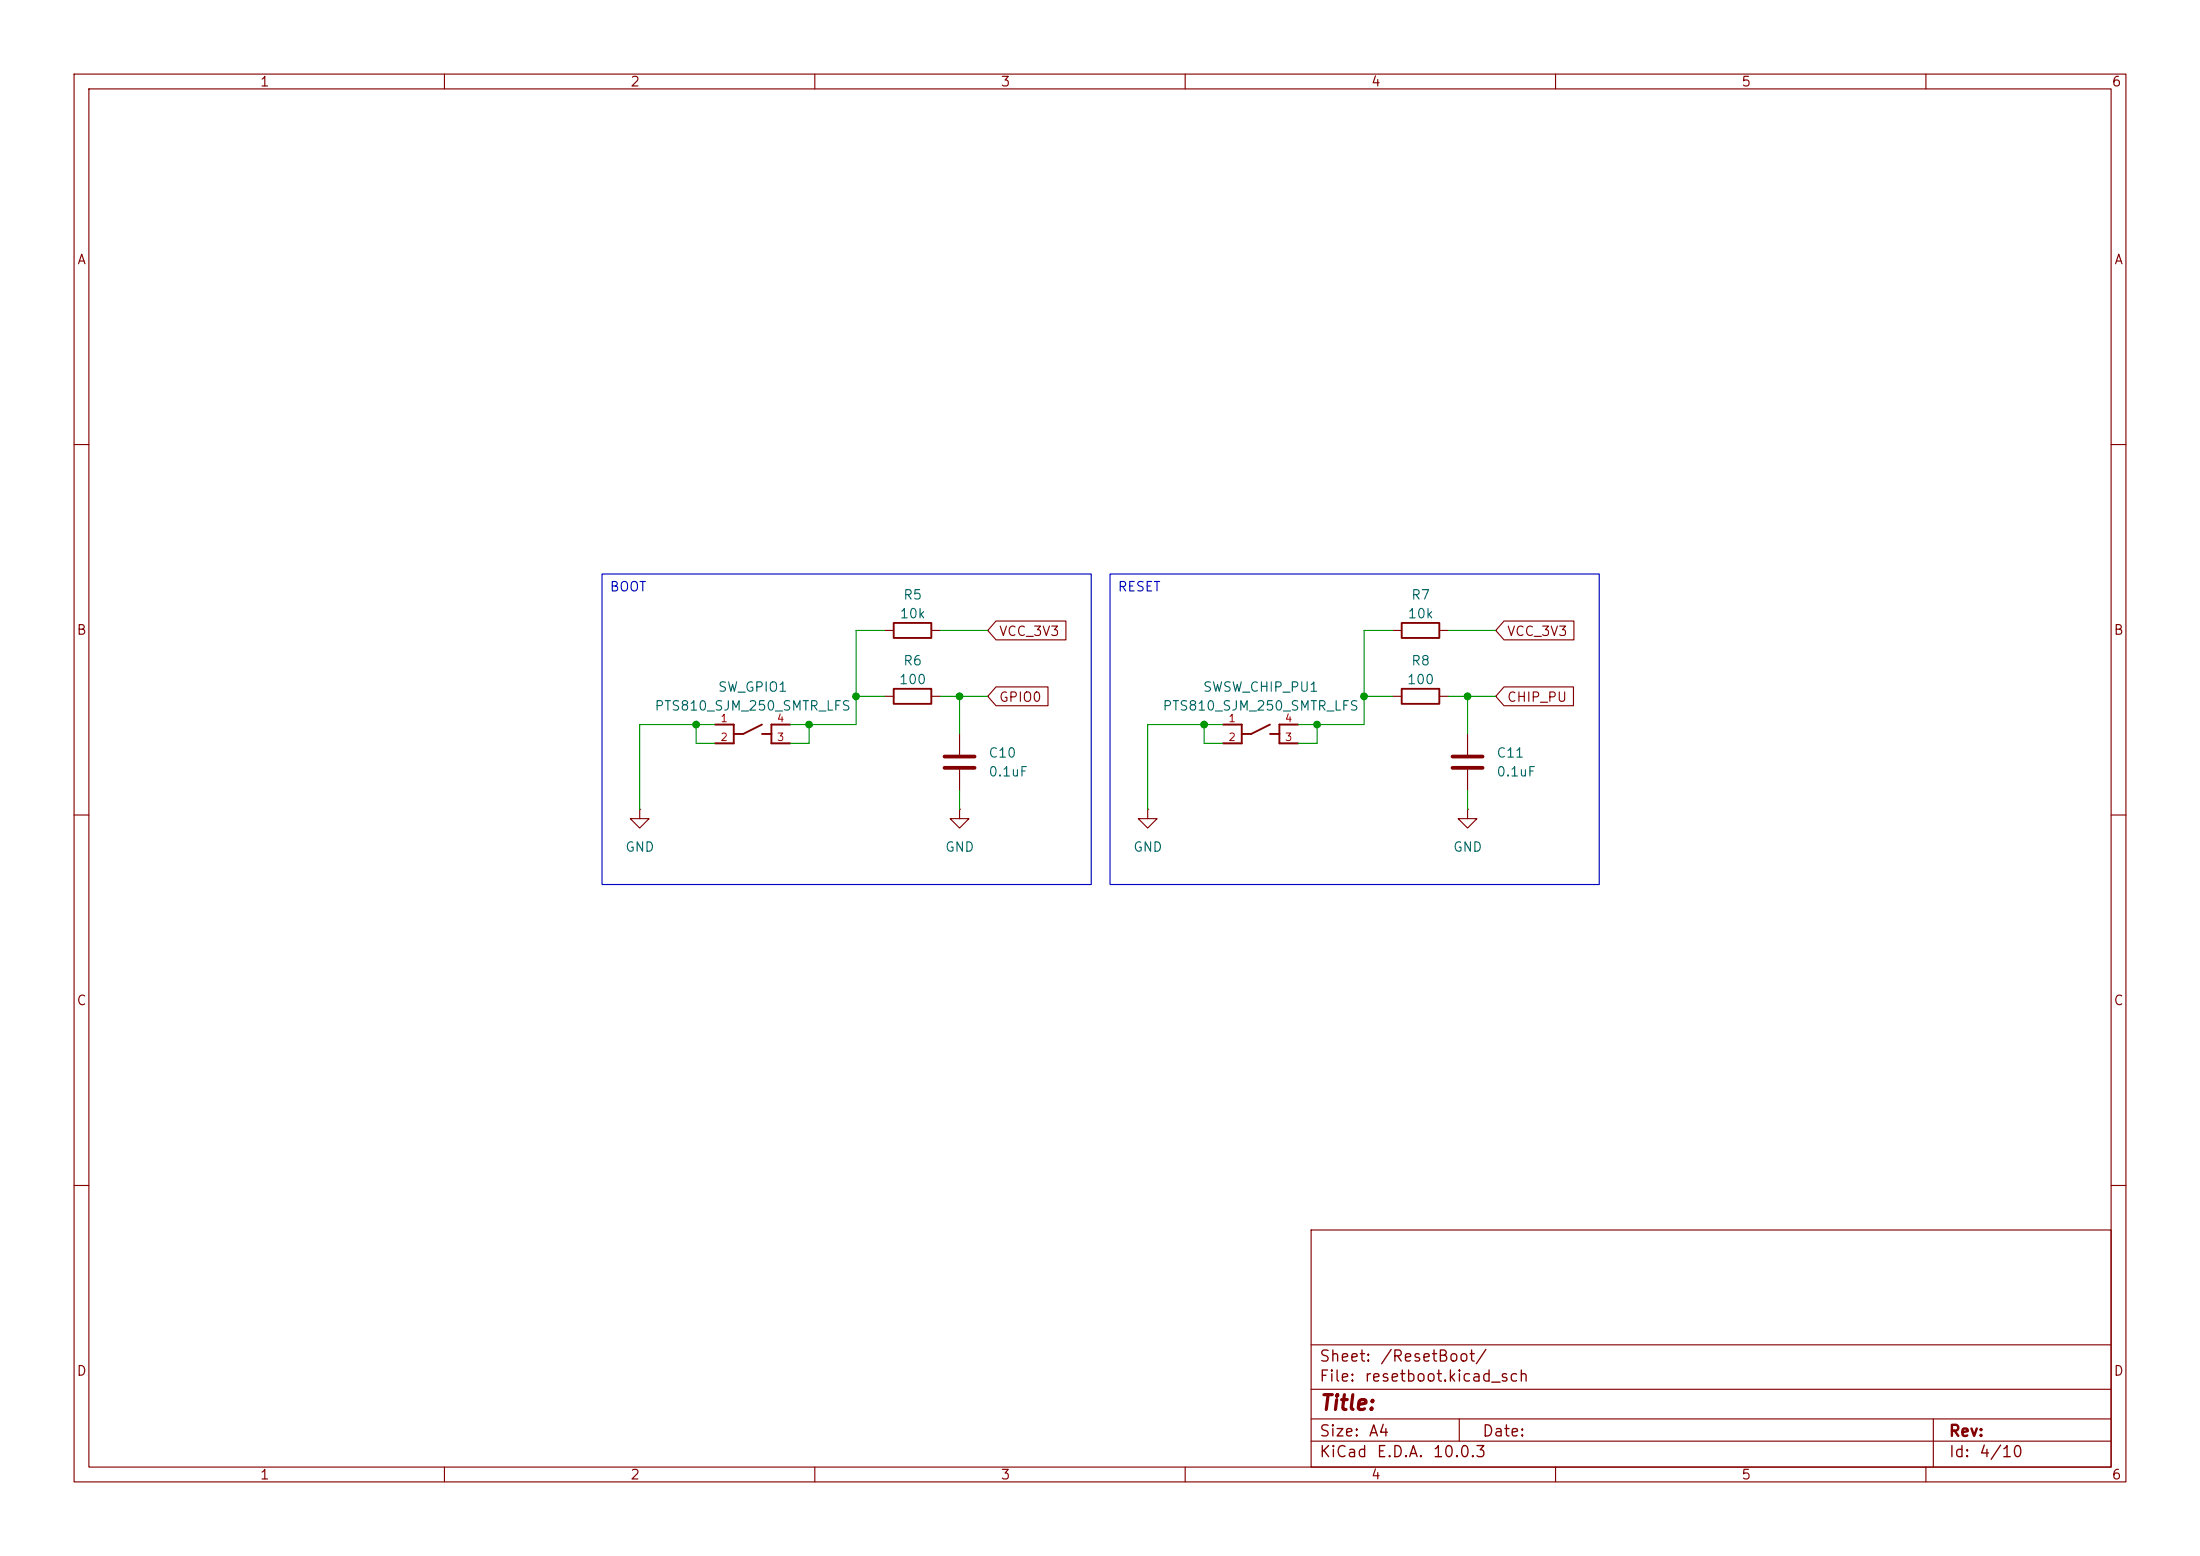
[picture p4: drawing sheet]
(kicad_sch
 (version 20260306)
 (generator "eeschema")
 (generator_version "10.0")
 (paper "A4")
 (lib_symbols
  (symbol "Device:C"
   (pin_numbers (hide yes))
   (pin_names
    (offset 0.254)) (exclude_from_sim no) (in_bom yes) (on_board yes)
   (in_pos_files yes)
   (duplicate_pin_numbers_are_jumpers no)
   (property "Reference" "C" (at 0.635 2.54 0) (show_name no) (do_not_autoplace no) (effects (font (size 1.27 1.27)) (justify left)))
   (property "Value" "C" (at 0.635 -2.54 0) (show_name no) (do_not_autoplace no) (effects (font (size 1.27 1.27)) (justify left)))
   (property "Footprint" "" (at 0.9652 -3.81 0) (show_name no) (do_not_autoplace no) (hide yes) (effects (font (size 1.27 1.27))))
   (property "Datasheet" "" (at 0 0 0) (show_name no) (do_not_autoplace no) (hide yes) (effects (font (size 1.27 1.27))))
   (property "Description" "Unpolarized capacitor" (at 0 0 0) (show_name no) (do_not_autoplace no) (hide yes) (effects (font (size 1.27 1.27))))
   (symbol "C_0_1"
    (polyline (pts (xy -2.032 0.762) (xy 2.032 0.762)) (stroke (width 0.508) (type default)) (fill (type none)))
    (polyline (pts (xy -2.032 -0.762) (xy 2.032 -0.762)) (stroke (width 0.508) (type default)) (fill (type none))))
   (symbol "C_1_1"
    (pin passive line (at 0 3.81 270) (length 2.794) (name "" (effects (font (size 1.27 1.27)))) (number "1" (effects (font (size 1.27 1.27)))))
    (pin passive line (at 0 -3.81 90) (length 2.794) (name "" (effects (font (size 1.27 1.27)))) (number "2" (effects (font (size 1.27 1.27))))))
   (embedded_fonts no))
  (symbol "Device:R"
   (pin_numbers (hide yes))
   (pin_names
    (offset 0)) (exclude_from_sim no) (in_bom yes) (on_board yes)
   (in_pos_files yes)
   (duplicate_pin_numbers_are_jumpers no)
   (property "Reference" "R" (at 2.032 0 90) (show_name no) (do_not_autoplace no) (effects (font (size 1.27 1.27))))
   (property "Value" "R" (at 0 0 90) (show_name no) (do_not_autoplace no) (effects (font (size 1.27 1.27))))
   (property "Footprint" "" (at -1.778 0 90) (show_name no) (do_not_autoplace no) (hide yes) (effects (font (size 1.27 1.27))))
   (property "Datasheet" "" (at 0 0 0) (show_name no) (do_not_autoplace no) (hide yes) (effects (font (size 1.27 1.27))))
   (property "Description" "Resistor" (at 0 0 0) (show_name no) (do_not_autoplace no) (hide yes) (effects (font (size 1.27 1.27))))
   (symbol "R_0_1"
    (rectangle (start -1.016 -2.54) (end 1.016 2.54) (stroke (width 0.254) (type default)) (fill (type none))))
   (symbol "R_1_1"
    (pin passive line (at 0 3.81 270) (length 1.27) (name "" (effects (font (size 1.27 1.27)))) (number "1" (effects (font (size 1.27 1.27)))))
    (pin passive line (at 0 -3.81 90) (length 1.27) (name "" (effects (font (size 1.27 1.27)))) (number "2" (effects (font (size 1.27 1.27))))))
   (embedded_fonts no))
  (symbol "PTS810_SJM_250_SMTR_LFS:PTS810_SJM_250_SMTR_LFS"
   (pin_names
    (offset 1.016)) (exclude_from_sim no) (in_bom yes) (on_board yes)
   (in_pos_files yes)
   (duplicate_pin_numbers_are_jumpers no)
   (property "Reference" "SW" (at -3.81 1.27 0) (show_name no) (do_not_autoplace no) (effects (font (size 1.27 1.27)) (justify left bottom)))
   (property "Value" "PTS810_SJM_250_SMTR_LFS" (at -5.08 -6.35 0) (show_name no) (do_not_autoplace no) (effects (font (size 1.27 1.27)) (justify left bottom)))
   (property "Footprint" "PTS810_SJM_250_SMTR_LFS:SW_PTS810_SJM_250_SMTR_LFS" (at 0 0 0) (show_name no) (do_not_autoplace no) (hide yes) (effects (font (size 1.27 1.27)) (justify bottom)))
   (property "Datasheet" "" (at 0 0 0) (show_name no) (do_not_autoplace no) (hide yes) (effects (font (size 1.27 1.27))))
   (property "Description" "" (at 0 0 0) (show_name no) (do_not_autoplace no) (hide yes) (effects (font (size 1.27 1.27))))
   (property "MF" "C&K" (at 0 0 0) (show_name no) (do_not_autoplace no) (hide yes) (effects (font (size 1.27 1.27)) (justify bottom)))
   (property "Description_1" "Tactile Switch SPST-NO Top Actuated Surface Mount" (at 0 0 0) (show_name no) (do_not_autoplace no) (hide yes) (effects (font (size 1.27 1.27)) (justify bottom)))
   (property "Package" "None" (at 0 0 0) (show_name no) (do_not_autoplace no) (hide yes) (effects (font (size 1.27 1.27)) (justify bottom)))
   (property "Price" "None" (at 0 0 0) (show_name no) (do_not_autoplace no) (hide yes) (effects (font (size 1.27 1.27)) (justify bottom)))
   (property "Check_prices" "https://www.snapeda.com/parts/PTS810%20SJM%20250%20SMTR%20LFS/C%2526K/view-part/?ref=eda" (at 0 0 0) (show_name no) (do_not_autoplace no) (hide yes) (effects (font (size 1.27 1.27)) (justify bottom)))
   (property "STANDARD" "Manufacturer Recommendations" (at 0 0 0) (show_name no) (do_not_autoplace no) (hide yes) (effects (font (size 1.27 1.27)) (justify bottom)))
   (property "SnapEDA_Link" "https://www.snapeda.com/parts/PTS810%20SJM%20250%20SMTR%20LFS/C%2526K/view-part/?ref=snap" (at 0 0 0) (show_name no) (do_not_autoplace no) (hide yes) (effects (font (size 1.27 1.27)) (justify bottom)))
   (property "MP" "PTS810 SJM 250 SMTR LFS" (at 0 0 0) (show_name no) (do_not_autoplace no) (hide yes) (effects (font (size 1.27 1.27)) (justify bottom)))
   (property "Availability" "In Stock" (at 0 0 0) (show_name no) (do_not_autoplace no) (hide yes) (effects (font (size 1.27 1.27)) (justify bottom)))
   (property "MANUFACTURER" "CnK" (at 0 0 0) (show_name no) (do_not_autoplace no) (hide yes) (effects (font (size 1.27 1.27)) (justify bottom)))
   (symbol "PTS810_SJM_250_SMTR_LFS_0_0"
    (polyline (pts (xy -2.54 0) (xy -5.08 0)) (stroke (width 0.254) (type default)) (fill (type none)))
    (polyline (pts (xy -2.54 0) (xy -2.54 -1.27)) (stroke (width 0.254) (type default)) (fill (type none)))
    (polyline (pts (xy -2.54 -1.27) (xy -2.54 -2.54)) (stroke (width 0.254) (type default)) (fill (type none)))
    (polyline (pts (xy -2.54 -1.27) (xy -1.27 -1.27)) (stroke (width 0.254) (type default)) (fill (type none)))
    (polyline (pts (xy -2.54 -2.54) (xy -5.08 -2.54)) (stroke (width 0.254) (type default)) (fill (type none)))
    (polyline (pts (xy -1.27 -1.27) (xy 1.27 0)) (stroke (width 0.254) (type default)) (fill (type none)))
    (polyline (pts (xy 1.27 -1.27) (xy 2.54 -1.27)) (stroke (width 0.254) (type default)) (fill (type none)))
    (polyline (pts (xy 2.54 0) (xy 2.54 -1.27)) (stroke (width 0.254) (type default)) (fill (type none)))
    (polyline (pts (xy 2.54 0) (xy 5.08 0)) (stroke (width 0.254) (type default)) (fill (type none)))
    (polyline (pts (xy 2.54 -1.27) (xy 2.54 -2.54)) (stroke (width 0.254) (type default)) (fill (type none)))
    (polyline (pts (xy 2.54 -2.54) (xy 5.08 -2.54)) (stroke (width 0.254) (type default)) (fill (type none)))
    (pin passive line (at -5.08 0 0) (length 2.54) (name "" (effects (font (size 1.016 1.016)))) (number "1" (effects (font (size 1.016 1.016)))))
    (pin passive line (at -5.08 -2.54 0) (length 2.54) (name "" (effects (font (size 1.016 1.016)))) (number "2" (effects (font (size 1.016 1.016)))))
    (pin passive line (at 5.08 -2.54 180) (length 2.54) (name "" (effects (font (size 1.016 1.016)))) (number "3" (effects (font (size 1.016 1.016)))))
    (pin passive line (at 5.08 0 180) (length 2.54) (name "" (effects (font (size 1.016 1.016)))) (number "4" (effects (font (size 1.016 1.016))))))
   (embedded_fonts no))
  (symbol "power:GND"
   (power global)
   (pin_numbers (hide yes))
   (pin_names
    (offset 0) (hide yes)) (exclude_from_sim no) (in_bom yes) (on_board yes)
   (in_pos_files yes)
   (duplicate_pin_numbers_are_jumpers no)
   (property "Reference" "#PWR" (at 0 -6.35 0) (show_name no) (do_not_autoplace no) (hide yes) (effects (font (size 1.27 1.27))))
   (property "Value" "GND" (at 0 -3.81 0) (show_name no) (do_not_autoplace no) (effects (font (size 1.27 1.27))))
   (property "Footprint" "" (at 0 0 0) (show_name no) (do_not_autoplace no) (hide yes) (effects (font (size 1.27 1.27))))
   (property "Datasheet" "" (at 0 0 0) (show_name no) (do_not_autoplace no) (hide yes) (effects (font (size 1.27 1.27))))
   (property "Description" "Power symbol creates a global label with name \"GND\" , ground" (at 0 0 0) (show_name no) (do_not_autoplace no) (hide yes) (effects (font (size 1.27 1.27))))
   (symbol "GND_0_1"
    (polyline (pts (xy 0 0) (xy 0 -1.27) (xy 1.27 -1.27) (xy 0 -2.54) (xy -1.27 -1.27) (xy 0 -1.27)) (stroke (width 0) (type default)) (fill (type none))))
   (symbol "GND_1_1"
    (pin power_in line (at 0 0 270) (length 0) (name "" (effects (font (size 1.27 1.27)))) (number "1" (effects (font (size 1.27 1.27))))))
   (embedded_fonts no)))
 (text_box "RESET"
  (exclude_from_sim no)
  (at 149.86 77.47 0)
  (size 66.04 41.91)
  (margins 0.9525 0.9525 0.9525 0.9525)
  (stroke (width 0) (type solid))
  (fill (type none))
  (effects (font (size 1.27 1.27)) (justify left top)))
 (text_box "BOOT"
  (exclude_from_sim no)
  (at 81.28 77.47 0)
  (size 66.04 41.91)
  (margins 0.9525 0.9525 0.9525 0.9525)
  (stroke (width 0) (type solid))
  (fill (type none))
  (effects (font (size 1.27 1.27)) (justify left top)))
 (junction
  (at 198.12 93.98)
  (diameter 0)
  (color 0 0 0 0))
 (junction
  (at 129.54 93.98)
  (diameter 0)
  (color 0 0 0 0))
 (junction
  (at 184.15 93.98)
  (diameter 0)
  (color 0 0 0 0))
 (junction
  (at 93.98 97.79)
  (diameter 0)
  (color 0 0 0 0))
 (junction
  (at 109.22 97.79)
  (diameter 0)
  (color 0 0 0 0))
 (junction
  (at 177.8 97.79)
  (diameter 0)
  (color 0 0 0 0))
 (junction
  (at 162.56 97.79)
  (diameter 0)
  (color 0 0 0 0))
 (junction
  (at 115.57 93.98)
  (diameter 0)
  (color 0 0 0 0))
 (wire
  (pts (xy 106.68 100.33) (xy 109.22 100.33))
  (stroke (width 0) (type default)))
 (wire
  (pts (xy 184.15 93.98) (xy 187.96 93.98))
  (stroke (width 0) (type default)))
 (wire
  (pts (xy 184.15 97.79) (xy 184.15 93.98))
  (stroke (width 0) (type default)))
 (wire
  (pts (xy 198.12 99.06) (xy 198.12 93.98))
  (stroke (width 0) (type default)))
 (wire
  (pts (xy 177.8 97.79) (xy 184.15 97.79))
  (stroke (width 0) (type default)))
 (wire
  (pts (xy 106.68 97.79) (xy 109.22 97.79))
  (stroke (width 0) (type default)))
 (wire
  (pts (xy 93.98 100.33) (xy 93.98 97.79))
  (stroke (width 0) (type default)))
 (wire
  (pts (xy 129.54 106.68) (xy 129.54 109.22))
  (stroke (width 0) (type default)))
 (wire
  (pts (xy 93.98 97.79) (xy 86.36 97.79))
  (stroke (width 0) (type default)))
 (wire
  (pts (xy 195.58 85.09) (xy 201.93 85.09))
  (stroke (width 0) (type default)))
 (wire
  (pts (xy 184.15 85.09) (xy 187.96 85.09))
  (stroke (width 0) (type default)))
 (wire
  (pts (xy 198.12 106.68) (xy 198.12 109.22))
  (stroke (width 0) (type default)))
 (wire
  (pts (xy 109.22 97.79) (xy 115.57 97.79))
  (stroke (width 0) (type default)))
 (wire
  (pts (xy 195.58 93.98) (xy 198.12 93.98))
  (stroke (width 0) (type default)))
 (wire
  (pts (xy 177.8 100.33) (xy 177.8 97.79))
  (stroke (width 0) (type default)))
 (wire
  (pts (xy 165.1 97.79) (xy 162.56 97.79))
  (stroke (width 0) (type default)))
 (wire
  (pts (xy 129.54 99.06) (xy 129.54 93.98))
  (stroke (width 0) (type default)))
 (wire
  (pts (xy 96.52 97.79) (xy 93.98 97.79))
  (stroke (width 0) (type default)))
 (wire
  (pts (xy 154.94 97.79) (xy 154.94 109.22))
  (stroke (width 0) (type default)))
 (wire
  (pts (xy 127 93.98) (xy 129.54 93.98))
  (stroke (width 0) (type default)))
 (wire
  (pts (xy 162.56 97.79) (xy 154.94 97.79))
  (stroke (width 0) (type default)))
 (wire
  (pts (xy 175.26 97.79) (xy 177.8 97.79))
  (stroke (width 0) (type default)))
 (wire
  (pts (xy 115.57 97.79) (xy 115.57 93.98))
  (stroke (width 0) (type default)))
 (wire
  (pts (xy 162.56 100.33) (xy 162.56 97.79))
  (stroke (width 0) (type default)))
 (wire
  (pts (xy 109.22 100.33) (xy 109.22 97.79))
  (stroke (width 0) (type default)))
 (wire
  (pts (xy 86.36 97.79) (xy 86.36 109.22))
  (stroke (width 0) (type default)))
 (wire
  (pts (xy 115.57 85.09) (xy 115.57 93.98))
  (stroke (width 0) (type default)))
 (wire
  (pts (xy 129.54 93.98) (xy 133.35 93.98))
  (stroke (width 0) (type default)))
 (wire
  (pts (xy 127 85.09) (xy 133.35 85.09))
  (stroke (width 0) (type default)))
 (wire
  (pts (xy 184.15 85.09) (xy 184.15 93.98))
  (stroke (width 0) (type default)))
 (wire
  (pts (xy 115.57 85.09) (xy 119.38 85.09))
  (stroke (width 0) (type default)))
 (wire
  (pts (xy 115.57 93.98) (xy 119.38 93.98))
  (stroke (width 0) (type default)))
 (wire
  (pts (xy 175.26 100.33) (xy 177.8 100.33))
  (stroke (width 0) (type default)))
 (wire
  (pts (xy 96.52 100.33) (xy 93.98 100.33))
  (stroke (width 0) (type default)))
 (wire
  (pts (xy 198.12 93.98) (xy 201.93 93.98))
  (stroke (width 0) (type default)))
 (wire
  (pts (xy 165.1 100.33) (xy 162.56 100.33))
  (stroke (width 0) (type default)))
 (global_label "VCC_3V3"
  (shape input)
  (at 133.35 85.09 0)
  (fields_autoplaced yes)
  (effects (font (size 1.27 1.27)) (justify left))
  (property "Intersheetrefs" "${INTERSHEET_REFS}" (at 144.439 85.09 0) (hide yes) (show_name no) (do_not_autoplace no) (effects (font (size 1.27 1.27)) (justify left))))
 (global_label "CHIP_PU"
  (shape input)
  (at 201.93 93.98 0)
  (fields_autoplaced yes)
  (effects (font (size 1.27 1.27)) (justify left))
  (property "Intersheetrefs" "${INTERSHEET_REFS}" (at 212.9586 93.98 0) (hide yes) (show_name no) (do_not_autoplace no) (effects (font (size 1.27 1.27)) (justify left))))
 (global_label "VCC_3V3"
  (shape input)
  (at 201.93 85.09 0)
  (fields_autoplaced yes)
  (effects (font (size 1.27 1.27)) (justify left))
  (property "Intersheetrefs" "${INTERSHEET_REFS}" (at 213.019 85.09 0) (hide yes) (show_name no) (do_not_autoplace no) (effects (font (size 1.27 1.27)) (justify left))))
 (global_label "GPIO0"
  (shape input)
  (at 133.35 93.98 0)
  (fields_autoplaced yes)
  (effects (font (size 1.27 1.27)) (justify left))
  (property "Intersheetrefs" "${INTERSHEET_REFS}" (at 142.02 93.98 0) (hide yes) (show_name no) (do_not_autoplace no) (effects (font (size 1.27 1.27)) (justify left))))
 (symbol
  (lib_id "Device:C")
  (at 198.12 102.87 0)
  (unit 1)
  (body_style 1)
  (exclude_from_sim no)
  (in_bom yes)
  (on_board yes)
  (in_pos_files yes)
  (dnp no)
  (fields_autoplaced yes)
  (property "Reference" "C11" (at 201.93 101.5999 0) (show_name no) (do_not_autoplace no) (effects (font (size 1.27 1.27)) (justify left)))
  (property "Value" "0.1uF" (at 201.93 104.1399 0) (show_name no) (do_not_autoplace no) (effects (font (size 1.27 1.27)) (justify left)))
  (property "Footprint" "Capacitor_SMD:C_0603_1608Metric" (at 199.0852 106.68 0) (hide yes) (show_name no) (do_not_autoplace no) (effects (font (size 1.27 1.27))))
  (property "Datasheet" "" (at 198.12 102.87 0) (hide yes) (show_name no) (do_not_autoplace no) (effects (font (size 1.27 1.27))))
  (property "Description" "Unpolarized capacitor" (at 198.12 102.87 0) (hide yes) (show_name no) (do_not_autoplace no) (effects (font (size 1.27 1.27))))
  (pin "2")
  (pin "1"))
 (symbol
  (lib_id "power:GND")
  (at 129.54 109.22 0)
  (unit 1)
  (body_style 1)
  (exclude_from_sim no)
  (in_bom yes)
  (on_board yes)
  (in_pos_files yes)
  (dnp no)
  (fields_autoplaced yes)
  (property "Reference" "#PWR010" (at 129.54 115.57 0) (hide yes) (show_name no) (do_not_autoplace no) (effects (font (size 1.27 1.27))))
  (property "Value" "GND" (at 129.54 114.3 0) (show_name no) (do_not_autoplace no) (effects (font (size 1.27 1.27))))
  (property "Footprint" "" (at 129.54 109.22 0) (hide yes) (show_name no) (do_not_autoplace no) (effects (font (size 1.27 1.27))))
  (property "Datasheet" "" (at 129.54 109.22 0) (hide yes) (show_name no) (do_not_autoplace no) (effects (font (size 1.27 1.27))))
  (property "Description" "Power symbol creates a global label with name \"GND\" , ground" (at 129.54 109.22 0) (hide yes) (show_name no) (do_not_autoplace no) (effects (font (size 1.27 1.27))))
  (pin "1"))
 (symbol
  (lib_id "Device:R")
  (at 191.77 85.09 90)
  (unit 1)
  (body_style 1)
  (exclude_from_sim no)
  (in_bom yes)
  (on_board yes)
  (in_pos_files yes)
  (dnp no)
  (property "Reference" "R7" (at 191.77 80.264 90) (show_name no) (do_not_autoplace no) (effects (font (size 1.27 1.27))))
  (property "Value" "10k" (at 191.77 82.804 90) (show_name no) (do_not_autoplace no) (effects (font (size 1.27 1.27))))
  (property "Footprint" "Resistor_SMD:R_0603_1608Metric" (at 191.77 86.868 90) (hide yes) (show_name no) (do_not_autoplace no) (effects (font (size 1.27 1.27))))
  (property "Datasheet" "" (at 191.77 85.09 0) (hide yes) (show_name no) (do_not_autoplace no) (effects (font (size 1.27 1.27))))
  (property "Description" "Resistor" (at 191.77 85.09 0) (hide yes) (show_name no) (do_not_autoplace no) (effects (font (size 1.27 1.27))))
  (pin "2")
  (pin "1"))
 (symbol
  (lib_id "Device:R")
  (at 123.19 85.09 90)
  (unit 1)
  (body_style 1)
  (exclude_from_sim no)
  (in_bom yes)
  (on_board yes)
  (in_pos_files yes)
  (dnp no)
  (property "Reference" "R5" (at 123.19 80.264 90) (show_name no) (do_not_autoplace no) (effects (font (size 1.27 1.27))))
  (property "Value" "10k" (at 123.19 82.804 90) (show_name no) (do_not_autoplace no) (effects (font (size 1.27 1.27))))
  (property "Footprint" "Resistor_SMD:R_0603_1608Metric" (at 123.19 86.868 90) (hide yes) (show_name no) (do_not_autoplace no) (effects (font (size 1.27 1.27))))
  (property "Datasheet" "" (at 123.19 85.09 0) (hide yes) (show_name no) (do_not_autoplace no) (effects (font (size 1.27 1.27))))
  (property "Description" "Resistor" (at 123.19 85.09 0) (hide yes) (show_name no) (do_not_autoplace no) (effects (font (size 1.27 1.27))))
  (pin "2")
  (pin "1"))
 (symbol
  (lib_id "Device:C")
  (at 129.54 102.87 0)
  (unit 1)
  (body_style 1)
  (exclude_from_sim no)
  (in_bom yes)
  (on_board yes)
  (in_pos_files yes)
  (dnp no)
  (fields_autoplaced yes)
  (property "Reference" "C10" (at 133.35 101.5999 0) (show_name no) (do_not_autoplace no) (effects (font (size 1.27 1.27)) (justify left)))
  (property "Value" "0.1uF" (at 133.35 104.1399 0) (show_name no) (do_not_autoplace no) (effects (font (size 1.27 1.27)) (justify left)))
  (property "Footprint" "Capacitor_SMD:C_0603_1608Metric" (at 130.5052 106.68 0) (hide yes) (show_name no) (do_not_autoplace no) (effects (font (size 1.27 1.27))))
  (property "Datasheet" "" (at 129.54 102.87 0) (hide yes) (show_name no) (do_not_autoplace no) (effects (font (size 1.27 1.27))))
  (property "Description" "Unpolarized capacitor" (at 129.54 102.87 0) (hide yes) (show_name no) (do_not_autoplace no) (effects (font (size 1.27 1.27))))
  (pin "2")
  (pin "1"))
 (symbol
  (lib_id "PTS810_SJM_250_SMTR_LFS:PTS810_SJM_250_SMTR_LFS")
  (at 101.6 97.79 0)
  (unit 1)
  (body_style 1)
  (exclude_from_sim no)
  (in_bom yes)
  (on_board yes)
  (in_pos_files yes)
  (dnp no)
  (fields_autoplaced yes)
  (property "Reference" "SW_GPIO1" (at 101.6 92.71 0) (show_name no) (do_not_autoplace no) (effects (font (size 1.27 1.27))))
  (property "Value" "PTS810_SJM_250_SMTR_LFS" (at 101.6 95.25 0) (show_name no) (do_not_autoplace no) (effects (font (size 1.27 1.27))))
  (property "Footprint" "Button_Switch_SMD:PTS810_SJM_250_SMTR_LFS" (at 101.6 97.79 0) (hide yes) (show_name no) (do_not_autoplace no) (effects (font (size 1.27 1.27)) (justify bottom)))
  (property "Datasheet" "" (at 101.6 97.79 0) (hide yes) (show_name no) (do_not_autoplace no) (effects (font (size 1.27 1.27))))
  (property "Description" "" (at 101.6 97.79 0) (hide yes) (show_name no) (do_not_autoplace no) (effects (font (size 1.27 1.27))))
  (property "MF" "C&K" (at 101.6 97.79 0) (hide yes) (show_name no) (do_not_autoplace no) (effects (font (size 1.27 1.27)) (justify bottom)))
  (property "Description_1" "Tactile Switch SPST-NO Top Actuated Surface Mount" (at 101.6 97.79 0) (hide yes) (show_name no) (do_not_autoplace no) (effects (font (size 1.27 1.27)) (justify bottom)))
  (property "Package" "None" (at 101.6 97.79 0) (hide yes) (show_name no) (do_not_autoplace no) (effects (font (size 1.27 1.27)) (justify bottom)))
  (property "Price" "None" (at 101.6 97.79 0) (hide yes) (show_name no) (do_not_autoplace no) (effects (font (size 1.27 1.27)) (justify bottom)))
  (property "Check_prices" "https://www.snapeda.com/parts/PTS810%20SJM%20250%20SMTR%20LFS/C%2526K/view-part/?ref=eda" (at 101.6 97.79 0) (hide yes) (show_name no) (do_not_autoplace no) (effects (font (size 1.27 1.27)) (justify bottom)))
  (property "STANDARD" "Manufacturer Recommendations" (at 101.6 97.79 0) (hide yes) (show_name no) (do_not_autoplace no) (effects (font (size 1.27 1.27)) (justify bottom)))
  (property "SnapEDA_Link" "https://www.snapeda.com/parts/PTS810%20SJM%20250%20SMTR%20LFS/C%2526K/view-part/?ref=snap" (at 101.6 97.79 0) (hide yes) (show_name no) (do_not_autoplace no) (effects (font (size 1.27 1.27)) (justify bottom)))
  (property "MP" "PTS810 SJM 250 SMTR LFS" (at 101.6 97.79 0) (hide yes) (show_name no) (do_not_autoplace no) (effects (font (size 1.27 1.27)) (justify bottom)))
  (property "Availability" "In Stock" (at 101.6 97.79 0) (hide yes) (show_name no) (do_not_autoplace no) (effects (font (size 1.27 1.27)) (justify bottom)))
  (property "MANUFACTURER" "CnK" (at 101.6 97.79 0) (hide yes) (show_name no) (do_not_autoplace no) (effects (font (size 1.27 1.27)) (justify bottom)))
  (pin "3")
  (pin "4")
  (pin "2")
  (pin "1"))
 (symbol
  (lib_id "Device:R")
  (at 191.77 93.98 90)
  (unit 1)
  (body_style 1)
  (exclude_from_sim no)
  (in_bom yes)
  (on_board yes)
  (in_pos_files yes)
  (dnp no)
  (property "Reference" "R8" (at 191.77 89.154 90) (show_name no) (do_not_autoplace no) (effects (font (size 1.27 1.27))))
  (property "Value" "100" (at 191.77 91.694 90) (show_name no) (do_not_autoplace no) (effects (font (size 1.27 1.27))))
  (property "Footprint" "Resistor_SMD:R_0603_1608Metric" (at 191.77 95.758 90) (hide yes) (show_name no) (do_not_autoplace no) (effects (font (size 1.27 1.27))))
  (property "Datasheet" "" (at 191.77 93.98 0) (hide yes) (show_name no) (do_not_autoplace no) (effects (font (size 1.27 1.27))))
  (property "Description" "Resistor" (at 191.77 93.98 0) (hide yes) (show_name no) (do_not_autoplace no) (effects (font (size 1.27 1.27))))
  (pin "1")
  (pin "2"))
 (symbol
  (lib_id "PTS810_SJM_250_SMTR_LFS:PTS810_SJM_250_SMTR_LFS")
  (at 170.18 97.79 0)
  (unit 1)
  (body_style 1)
  (exclude_from_sim no)
  (in_bom yes)
  (on_board yes)
  (in_pos_files yes)
  (dnp no)
  (fields_autoplaced yes)
  (property "Reference" "SWSW_CHIP_PU1" (at 170.18 92.71 0) (show_name no) (do_not_autoplace no) (effects (font (size 1.27 1.27))))
  (property "Value" "PTS810_SJM_250_SMTR_LFS" (at 170.18 95.25 0) (show_name no) (do_not_autoplace no) (effects (font (size 1.27 1.27))))
  (property "Footprint" "Button_Switch_SMD:PTS810_SJM_250_SMTR_LFS" (at 170.18 97.79 0) (hide yes) (show_name no) (do_not_autoplace no) (effects (font (size 1.27 1.27)) (justify bottom)))
  (property "Datasheet" "" (at 170.18 97.79 0) (hide yes) (show_name no) (do_not_autoplace no) (effects (font (size 1.27 1.27))))
  (property "Description" "" (at 170.18 97.79 0) (hide yes) (show_name no) (do_not_autoplace no) (effects (font (size 1.27 1.27))))
  (property "MF" "C&K" (at 170.18 97.79 0) (hide yes) (show_name no) (do_not_autoplace no) (effects (font (size 1.27 1.27)) (justify bottom)))
  (property "Description_1" "Tactile Switch SPST-NO Top Actuated Surface Mount" (at 170.18 97.79 0) (hide yes) (show_name no) (do_not_autoplace no) (effects (font (size 1.27 1.27)) (justify bottom)))
  (property "Package" "None" (at 170.18 97.79 0) (hide yes) (show_name no) (do_not_autoplace no) (effects (font (size 1.27 1.27)) (justify bottom)))
  (property "Price" "None" (at 170.18 97.79 0) (hide yes) (show_name no) (do_not_autoplace no) (effects (font (size 1.27 1.27)) (justify bottom)))
  (property "Check_prices" "https://www.snapeda.com/parts/PTS810%20SJM%20250%20SMTR%20LFS/C%2526K/view-part/?ref=eda" (at 170.18 97.79 0) (hide yes) (show_name no) (do_not_autoplace no) (effects (font (size 1.27 1.27)) (justify bottom)))
  (property "STANDARD" "Manufacturer Recommendations" (at 170.18 97.79 0) (hide yes) (show_name no) (do_not_autoplace no) (effects (font (size 1.27 1.27)) (justify bottom)))
  (property "SnapEDA_Link" "https://www.snapeda.com/parts/PTS810%20SJM%20250%20SMTR%20LFS/C%2526K/view-part/?ref=snap" (at 170.18 97.79 0) (hide yes) (show_name no) (do_not_autoplace no) (effects (font (size 1.27 1.27)) (justify bottom)))
  (property "MP" "PTS810 SJM 250 SMTR LFS" (at 170.18 97.79 0) (hide yes) (show_name no) (do_not_autoplace no) (effects (font (size 1.27 1.27)) (justify bottom)))
  (property "Availability" "In Stock" (at 170.18 97.79 0) (hide yes) (show_name no) (do_not_autoplace no) (effects (font (size 1.27 1.27)) (justify bottom)))
  (property "MANUFACTURER" "CnK" (at 170.18 97.79 0) (hide yes) (show_name no) (do_not_autoplace no) (effects (font (size 1.27 1.27)) (justify bottom)))
  (pin "3")
  (pin "4")
  (pin "2")
  (pin "1"))
 (symbol
  (lib_id "power:GND")
  (at 86.36 109.22 0)
  (unit 1)
  (body_style 1)
  (exclude_from_sim no)
  (in_bom yes)
  (on_board yes)
  (in_pos_files yes)
  (dnp no)
  (fields_autoplaced yes)
  (property "Reference" "#PWR09" (at 86.36 115.57 0) (hide yes) (show_name no) (do_not_autoplace no) (effects (font (size 1.27 1.27))))
  (property "Value" "GND" (at 86.36 114.3 0) (show_name no) (do_not_autoplace no) (effects (font (size 1.27 1.27))))
  (property "Footprint" "" (at 86.36 109.22 0) (hide yes) (show_name no) (do_not_autoplace no) (effects (font (size 1.27 1.27))))
  (property "Datasheet" "" (at 86.36 109.22 0) (hide yes) (show_name no) (do_not_autoplace no) (effects (font (size 1.27 1.27))))
  (property "Description" "Power symbol creates a global label with name \"GND\" , ground" (at 86.36 109.22 0) (hide yes) (show_name no) (do_not_autoplace no) (effects (font (size 1.27 1.27))))
  (pin "1"))
 (symbol
  (lib_id "power:GND")
  (at 198.12 109.22 0)
  (unit 1)
  (body_style 1)
  (exclude_from_sim no)
  (in_bom yes)
  (on_board yes)
  (in_pos_files yes)
  (dnp no)
  (fields_autoplaced yes)
  (property "Reference" "#PWR012" (at 198.12 115.57 0) (hide yes) (show_name no) (do_not_autoplace no) (effects (font (size 1.27 1.27))))
  (property "Value" "GND" (at 198.12 114.3 0) (show_name no) (do_not_autoplace no) (effects (font (size 1.27 1.27))))
  (property "Footprint" "" (at 198.12 109.22 0) (hide yes) (show_name no) (do_not_autoplace no) (effects (font (size 1.27 1.27))))
  (property "Datasheet" "" (at 198.12 109.22 0) (hide yes) (show_name no) (do_not_autoplace no) (effects (font (size 1.27 1.27))))
  (property "Description" "Power symbol creates a global label with name \"GND\" , ground" (at 198.12 109.22 0) (hide yes) (show_name no) (do_not_autoplace no) (effects (font (size 1.27 1.27))))
  (pin "1"))
 (symbol
  (lib_id "power:GND")
  (at 154.94 109.22 0)
  (unit 1)
  (body_style 1)
  (exclude_from_sim no)
  (in_bom yes)
  (on_board yes)
  (in_pos_files yes)
  (dnp no)
  (fields_autoplaced yes)
  (property "Reference" "#PWR011" (at 154.94 115.57 0) (hide yes) (show_name no) (do_not_autoplace no) (effects (font (size 1.27 1.27))))
  (property "Value" "GND" (at 154.94 114.3 0) (show_name no) (do_not_autoplace no) (effects (font (size 1.27 1.27))))
  (property "Footprint" "" (at 154.94 109.22 0) (hide yes) (show_name no) (do_not_autoplace no) (effects (font (size 1.27 1.27))))
  (property "Datasheet" "" (at 154.94 109.22 0) (hide yes) (show_name no) (do_not_autoplace no) (effects (font (size 1.27 1.27))))
  (property "Description" "Power symbol creates a global label with name \"GND\" , ground" (at 154.94 109.22 0) (hide yes) (show_name no) (do_not_autoplace no) (effects (font (size 1.27 1.27))))
  (pin "1"))
 (symbol
  (lib_id "Device:R")
  (at 123.19 93.98 90)
  (unit 1)
  (body_style 1)
  (exclude_from_sim no)
  (in_bom yes)
  (on_board yes)
  (in_pos_files yes)
  (dnp no)
  (property "Reference" "R6" (at 123.19 89.154 90) (show_name no) (do_not_autoplace no) (effects (font (size 1.27 1.27))))
  (property "Value" "100" (at 123.19 91.694 90) (show_name no) (do_not_autoplace no) (effects (font (size 1.27 1.27))))
  (property "Footprint" "Resistor_SMD:R_0603_1608Metric" (at 123.19 95.758 90) (hide yes) (show_name no) (do_not_autoplace no) (effects (font (size 1.27 1.27))))
  (property "Datasheet" "" (at 123.19 93.98 0) (hide yes) (show_name no) (do_not_autoplace no) (effects (font (size 1.27 1.27))))
  (property "Description" "Resistor" (at 123.19 93.98 0) (hide yes) (show_name no) (do_not_autoplace no) (effects (font (size 1.27 1.27))))
  (pin "1")
  (pin "2")))
